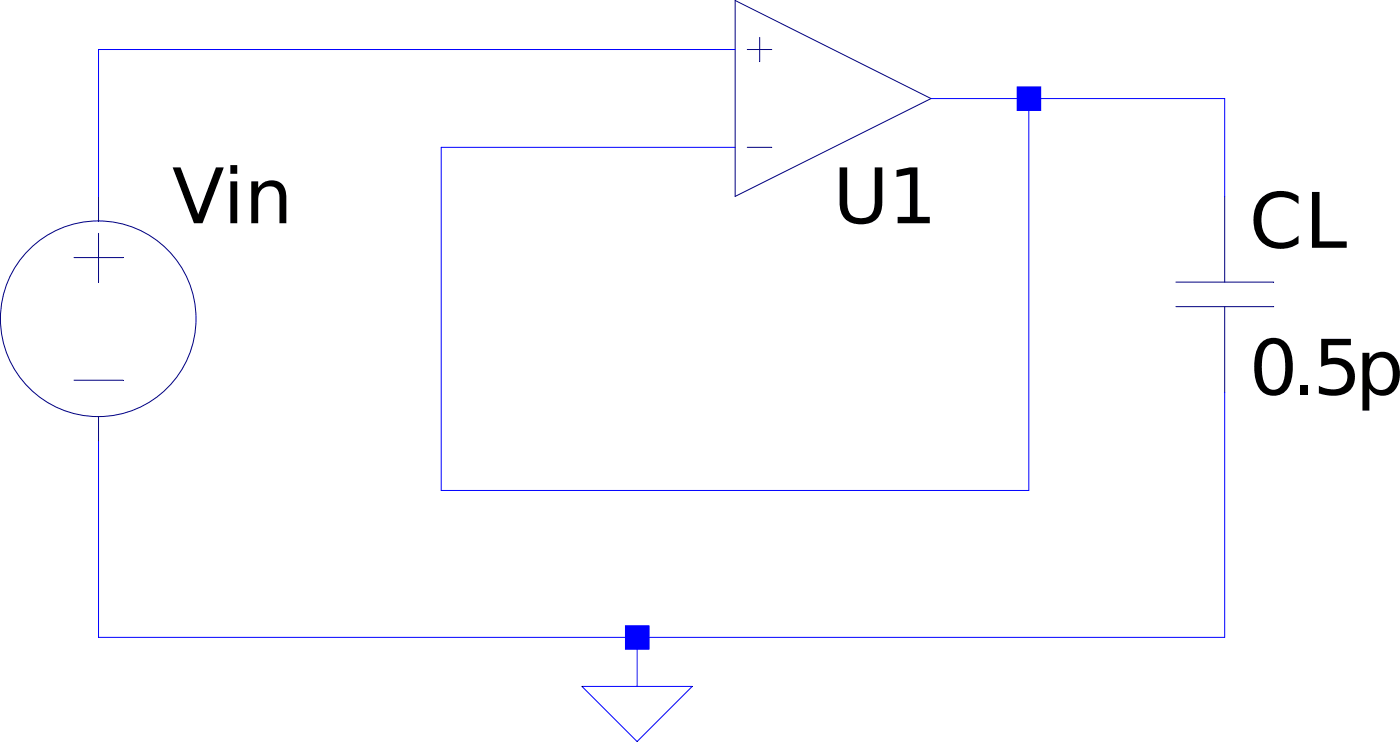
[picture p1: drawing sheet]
Version 4
SHEET 1 880 680
WIRE 272 16 64 16
WIRE 368 32 336 32
WIRE 432 32 368 32
WIRE 272 48 176 48
WIRE 64 64 64 16
WIRE 432 64 432 32
WIRE 176 160 176 48
WIRE 368 160 368 32
WIRE 368 160 176 160
WIRE 64 208 64 144
WIRE 240 208 64 208
WIRE 432 208 432 128
WIRE 432 208 240 208
WIRE 240 224 240 208
FLAG 240 224 0
SYMBOL Opamps\\opamp 304 96 M180
SYMATTR InstName U1
SYMBOL cap 416 64 R0
SYMATTR InstName CL
SYMATTR Value 0.5p
SYMBOL voltage 64 48 R0
SYMATTR InstName Vin
SYMATTR Value ""
